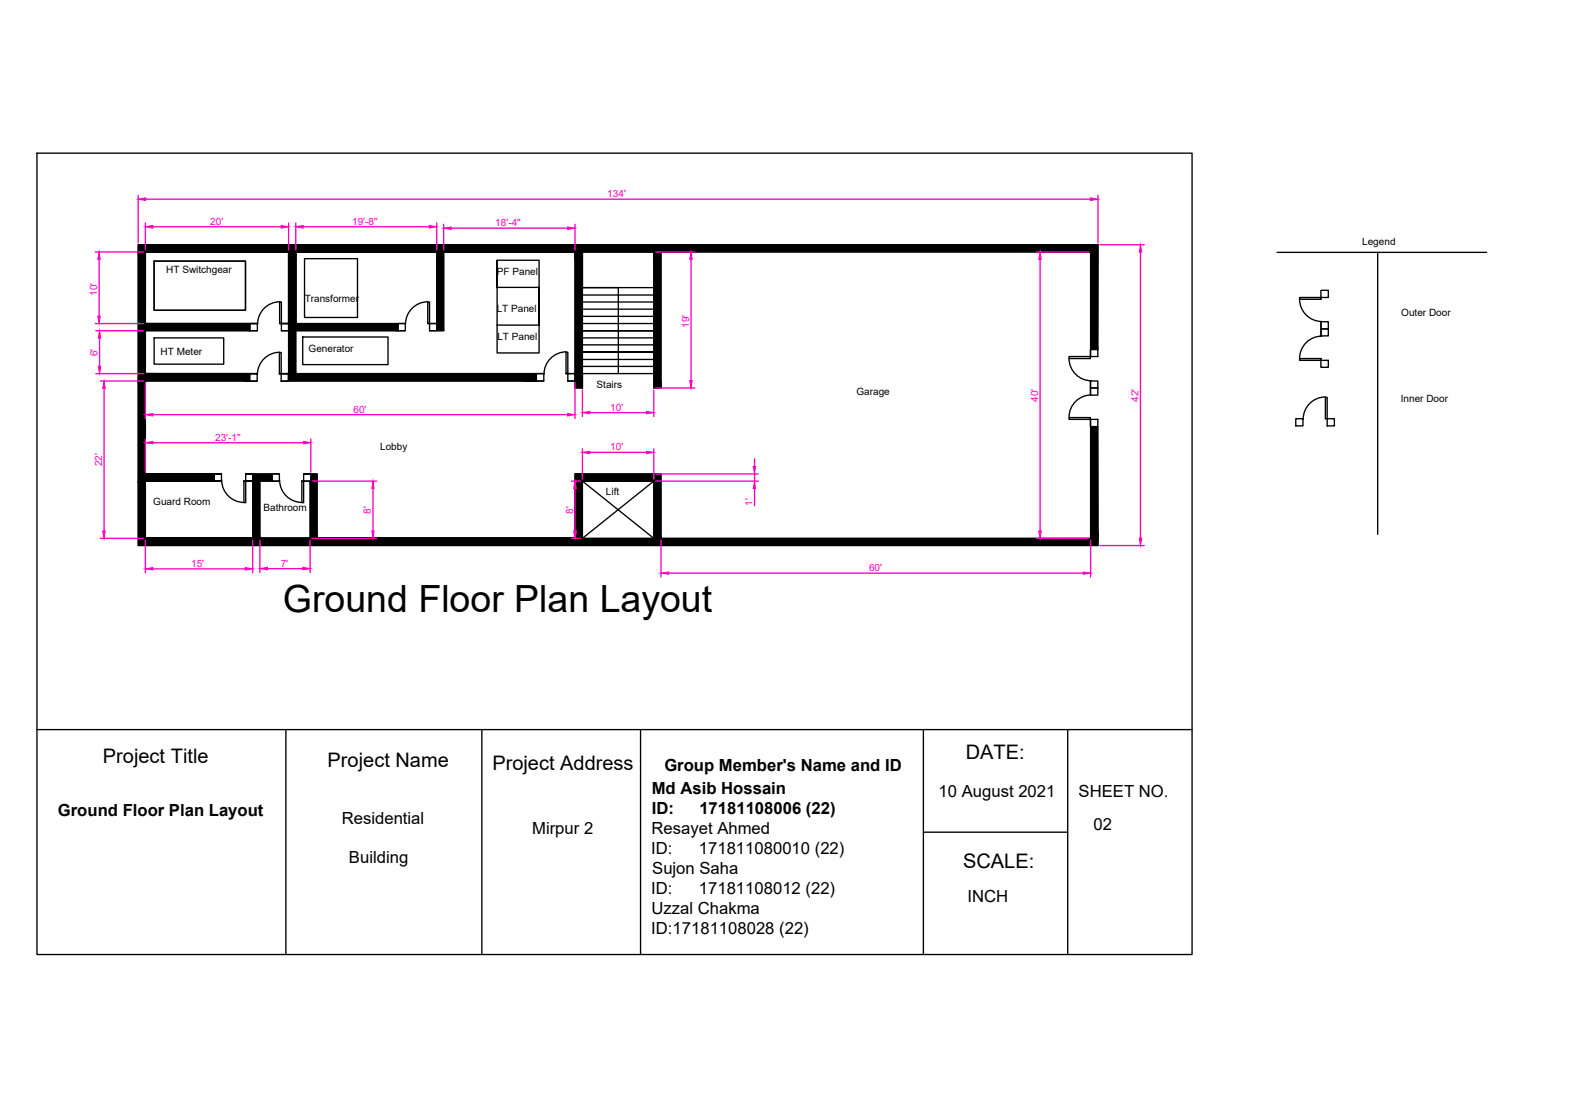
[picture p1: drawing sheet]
<svg xmlns="http://www.w3.org/2000/svg" width="297mm" height="210mm" viewBox="0 0 297 210" stroke-linecap="round" stroke-linejoin="round" font-family="sans-serif">
<!-- layer: PDF_hatces -->
<g fill="#000" stroke="#000" stroke-width=".19">
<path d="M26.1 47.5l1.3 13.5v-13.5zM26.1 47.5l1.3 13.5h-1.3z"/>
<path d="M54.4 47.5l1.4 13.5v-13.5zM54.4 47.5l1.4 13.5h-1.4z"/>
<path d="M82.4 47.5l1.3 14.9v-14.9zM82.4 47.5l1.3 14.9h-1.3z"/>
<path d="M108.4 47.5l1.4 25.7v-25.7zM108.4 47.5l1.4 25.7h-1.4z"/>
<path d="M123.3 47.5l1.4 25.7v-25.7zM123.3 47.5l1.4 25.7h-1.4z"/>
<path d="M26.1 46.2l181 1.3v-1.3zM26.1 46.2l181 1.3h-181z"/>
<path d="M205.7 47.5l1.3 18.4 .1-18.4zM205.7 47.5l1.3 18.4h-1.3z"/>
<path d="M26.1 62.4l1.3 8.1v-8.1zM26.1 62.4l1.3 8.1h-1.3z"/>
<path d="M26.1 71.9l1.3 17.5v-17.5zM26.1 71.9l1.3 17.5h-1.3z"/>
<path d="M26.1 70.5l21 1.4v-1.4zM26.1 70.5l21 1.4h-21z"/>
<path d="M26.1 61l21 1.4v-1.4zM26.1 61l21 1.4h-21z"/>
<path d="M54.4 62.4l1.4 8.1v-8.1zM54.4 62.4l1.4 8.1h-1.4z"/>
<path d="M54.4 61l20.7 1.4v-1.4zM54.4 61l20.7 1.4h-20.7z"/>
<path d="M54.4 70.5h46.8zM54.4 70.5h46.8z"/>
<path d="M54.4 70.5l46.8 1.4v-1.4zM54.4 70.5l46.8 1.4h-46.8z"/>
<path d="M26.1 90.7l1.3 10.8v-10.8zM26.1 90.7l1.3 10.8h-1.3z"/>
<path d="M26.1 89.4l14.3 1.3v-1.3zM26.1 89.4l14.3 1.3h-14.3z"/>
<path d="M47.7 90.7l1.3 10.8v-10.8zM47.7 90.7l1.3 10.8h-1.3z"/>
<path d="M47.7 89.4l3.6 1.3v-1.3zM47.7 89.4l3.6 1.3h-3.6z"/>
<path d="M58.6 89.4l1.2 1.3v-1.3zM58.6 89.4l1.2 1.3h-1.2z"/>
<path d="M58.5 90.7l1.3 10.8v-10.8zM58.5 90.7l1.3 10.8h-1.3z"/>
<path d="M108.4 90.7l1.4 10.8v-10.8zM108.4 90.7l1.4 10.8h-1.4z"/>
<path d="M108.4 89.4l16.3 1.3v-1.3zM108.4 89.4l16.3 1.3h-16.3z"/>
<path d="M123.3 90.7l1.4 10.8v-10.8zM123.3 90.7l1.4 10.8h-1.4z"/>
<path d="M205.7 80.4l1.4 21.1-.1-21.1zM205.7 80.4l1.4 21.1h-1.4z"/>
<path d="M26.1 101.5l181 1.4v-1.4zM26.1 101.5l181 1.4h-181z"/>
</g>
<!-- layer: PDF_0 -->
<g fill="none" stroke="#000" stroke-width=".25">
<path d="M7 28.9h217.8v151.1h-217.8zM27.4 58.3v-10.8h27h-27v13.5M27.4 46.2h95.9M43.6 47.5h8.1M82.4 47.5h-26.6h26.6M82.4 47.5v13.5h-1.7M83.7 47.5v14.9h-2.7M108.4 47.5h-24.7h24.7M108.4 47.5v25.7h1.4M109.8 54.2h6.8v16.3M109.8 55.6h13.5M109.8 57h13.5"/>
<path d="M109.8 58.3h13.5M109.8 59.7h13.5M124.7 47.5v25.7h-1.4v-25.7h-13.5v6.7h13.5M27.4 61h21.2zM48.5 71.9h-21.1v17.5h14.4h-14.4M48.5 62.4h-21.1v8.1h21.1h-21.1h2.3M53 71.9h49.6M53.1 62.4h1.3M54.4 61h-1.7h1.7v-13.5v23h-1.7h1.7M55.8 61v-13.5v13.5M55.8 61h20.6M76.4 62.4h-20.6v8.1h46.8"/>
<path d="M106.8 70.5h1.6M107.1 71.9h1.3M109.8 66.4h13.5zM109.8 61h13.5M109.8 63.7h13.5M109.8 65h13.5M109.8 66.4h13.5M109.8 67.8h13.5M109.8 69.1h13.5M123.3 62.4h-13.5h13.5M205.7 79.1v22.4h-81v-12.1h-16.3v12.1h-48.6h48.6h-48.6v-12.1h-1.3M205.7 67.2v-19.7h-95.9v25.7v-2.7h13.5"/>
<path d="M205.7 71.8v2.8M207 65.9l.1-19.7h-181v56.7h181l-.1-22.5M249.2 60.6v2.8M27.4 90.7h14.4h-14.4v10.8h20.3h-20.3M47.7 90.7h-1.7h1.7M47.7 89.4h-1.4h6.4M47.7 90.7v10.8M52.7 90.7h-3.7v10.8M56.9 90.7h1.6v10.8h-9.5h9.5M57.3 89.4h1.2h-1.2M109.8 90.7h13.5v10.8h-13.5zM58.5 101.5h-9.5h9.5"/>
<path d="M109.8 101.5l13.5-10.8h-13.5l13.5 10.8M7 137.6h217.8M53.9 137.6v42.4M90.9 137.6v42.4M120.8 137.6v42.4M174.1 137.6v42.4M201.4 137.6v42.4M174.1 156.9h27.3"/>
</g>
<!-- layer: PDF_Doors -->
<g fill="none" stroke="#000" stroke-width=".25">
<path d="M29.1 49.2h17.2v9.3h-17.2zM52.7 57h.4v4h-.4zM52.8 56.9a4.2 4.2 0 0 0-4.2 4.2M80.7 57h.3v4h-.3zM80.7 56.9a4.2 4.2 0 0 0-4.2 4.2M245.1 56.1h4v.3h-4zM245.1 56.4a4.2 4.2 0 0 0 4.2 4.2M249.1 54.8h1.4v1.3h-1.4zM47.1 70.5h1.4v1.4h-1.4zM47.1 61h1.4v1.4h-1.4zM52.7 66.5h.3v4h-.3zM52.8 66.4a4.2 4.2 0 0 0-4.3 4.2"/>
<path d="M53 70.5h1.4v1.4h-1.4zM53.1 61h1.3v1.4h-1.3zM75.1 61h1.3v1.4h-1.3zM81 61h1.4v1.4h-1.4zM101.2 70.5h1.4v1.4h-1.4zM106.8 66.4h.3v4.1h-.3zM106.8 66.4a4.2 4.2 0 0 0-4.2 4.2M107.1 70.5h1.3v1.4h-1.3zM201.6 67.2h4v.4h-4zM201.6 67.6a4.2 4.2 0 0 0 4.2 4.2M201.6 78.8h4v.3h-4zM205.6 65.9h1.4v1.3h-1.4z"/>
<path d="M205.6 71.9h1.4v1.3h-1.4zM205.6 79.1h1.4v1.3h-1.4zM205.6 73.2h1.4v1.3h-1.4zM205.8 74.5a4.2 4.2 0 0 0-4.2 4.2M244.4 79h1.3v1.3h-1.3zM245.1 67.6h4v.4h-4zM249.1 60.7h1.4v1.3h-1.4zM249.1 68h1.4v1.3h-1.4zM249.1 62h1.4v1.3h-1.4zM249.3 63.4a4.2 4.2 0 0 0-4.2 4.2M250 74.9h.3v4.1h-.3zM250 74.9a4.2 4.2 0 0 0-4.2 4.2"/>
<path d="M250.3 79h1.4v1.3h-1.4zM40.4 89.4h1.4v1.3h-1.4zM41.8 90.5a4.2 4.2 0 0 0 4.2 4.3M46 90.7h.3v4.1h-.3zM46.3 89.4h1.4v1.3h-1.4zM51.3 89.4h1.4v1.3h-1.4zM52.7 90.5a4.2 4.2 0 0 0 4.2 4.3M56.9 90.7h.4v4.1h-.4zM57.3 89.4h1.3v1.3h-1.3z"/>
</g>
<!-- layer: PDF_blocks -->
<path d="M29.1 49.2h17.2v9.3h-17.2zM57.4 48.8h10v11.1h-10zM93.8 49.1v17.5h7.9v-17.5h-7.9v5.1h7.9v7.1h-7.9M29.1 63.7h13.1v5h-13.1zM57.1 63.6h16.1v5.2h-16.1z" fill="none" stroke="#000" stroke-width=".25"/>
<!-- layer: PDF_diemnsion -->
<g fill="none" stroke="#ff00bf" stroke-width=".25">
<path d="M26.1 36.8v9M27.5 37.6h178.1M207.1 36.8v9M18 47.5h9M18.7 48.9v10.7M27.4 42.1v5M28.8 42.8h24.2M54.4 42.1v5M55.8 42.1v5M57.2 42.8h23.8M82.4 42.1v5M83.7 42.3v4.8"/>
<path d="M85.1 43h21.9M108.4 42.3v4.8M123.7 47.5h7.3M130.3 48.9v22.9M195.4 47.5h9.9M196.2 48.9v51.2M207.4 46.2h8.4M215.1 47.6v53.9M18 61h9M18.1 62.4h8.9M18.1 70.5h8.9M18.8 63.8v5.3"/>
<path d="M18.9 71.9h8.1M19.6 73.3v26.8M27.4 72.2v6.7M28.8 78.2h78.2M108.4 72.2v6.7M109.8 73.5v5M111.2 77.8h10.7M123.3 73.5v5M123.7 73.2h7.3M27.4 82.8v6.2M28.8 83.5h28.4M58.6 82.8v6.2"/>
<path d="M59 90.7h12.1M70.3 92.1v8M107.8 90.7h1.7M108.4 92.1v8M109.8 84.6v5.8M111.2 85.3h10.7M123.3 84.6v5.8M123.7 90.7h19.3M123.7 89.4h19.3M142.3 86.5v1.5M142.3 89.4v1.3M142.3 92.1v3.3"/>
<path d="M18.9 101.5h8.1M27.4 101.9v6.1M28.8 107.3h17.5M47.7 101.9v6.1M49 101.9v6.1M50.4 107.2h6.7M58.5 101.9v6.1M58.8 101.5h12.3M107.8 101.5h1.7M124.7 101.9v6.9M126.1 108.1h78.2M195.4 101.5h9.9"/>
<path d="M205.7 101.9v6.9M207.4 102.9h8.4"/>
</g>
<g fill="#ff00bf" stroke="#ff00bf" stroke-width=".19">
<path d="M18.7 47.5l.2 1.4h-.5z"/>
<path d="M18.4 59.6h.5l-.2 1.4z"/>
<path d="M18.8 62.4l.2 1.4h-.5z"/>
<path d="M18.5 69.1h.5l-.2 1.4z"/>
<path d="M19.6 71.9l.2 1.4h-.4z"/>
<path d="M19.4 100.1h.4l-.2 1.4z"/>
<path d="M27.4 107.3l1.4-.3v.5z"/>
<path d="M46.3 107l1.4 .3-1.4 .2z"/>
<path d="M49 107.2l1.4-.2v.5z"/>
<path d="M57.1 107l1.4 .2-1.4 .3z"/>
<path d="M70.3 90.7l.3 1.4h-.5z"/>
<path d="M70.1 100.1h.5l-.3 1.4z"/>
<path d="M27.4 83.5l1.4-.3v.5z"/>
<path d="M57.2 83.2l1.4 .3-1.4 .2z"/>
<path d="M27.4 78.2l1.4-.2v.5z"/>
<path d="M107 78l1.4 .2-1.4 .3z"/>
<path d="M108.4 90.7l.3 1.4h-.5z"/>
<path d="M108.2 100.1h.5l-.3 1.4z"/>
<path d="M109.8 85.3l1.4-.2v.5z"/>
<path d="M121.9 85.1l1.4 .2-1.4 .3z"/>
<path d="M26.1 37.6l1.4-.3v.5z"/>
<path d="M205.6 37.3l1.5 .3-1.5 .2z"/>
<path d="M215.1 46.2l.2 1.4h-.4z"/>
<path d="M214.9 101.5h.4l-.2 1.4z"/>
<path d="M130.3 47.5l.2 1.4h-.4z"/>
<path d="M130.1 71.8h.4l-.2 1.4z"/>
<path d="M55.8 42.8l1.4-.3v.5z"/>
<path d="M81 42.5l1.4 .3-1.4 .2z"/>
<path d="M27.4 42.8l1.4-.3v.5z"/>
<path d="M53 42.5l1.4 .3-1.4 .2z"/>
<path d="M83.7 43l1.4-.2v.5z"/>
<path d="M107 42.8l1.4 .2-1.4 .3z"/>
<path d="M142.1 88h.4l-.2 1.4z"/>
<path d="M142.3 90.7l.2 1.4h-.4z"/>
<path d="M109.8 77.8l1.4-.2v.4z"/>
<path d="M121.9 77.6l1.4 .2-1.4 .2z"/>
<path d="M196.2 47.5l.2 1.4h-.5z"/>
<path d="M195.9 100.1h.5l-.2 1.4z"/>
<path d="M124.7 108.1l1.4-.2v.4z"/>
<path d="M204.3 107.9l1.4 .2-1.4 .2z"/>
</g>
<!-- layer: PDF_hatces -->
<path d="M240.9 47.6h39.5M259.8 47.6v53.2" fill="none" stroke="#000" stroke-width=".25"/>
<text font-size="7.1" x="53.4" y="115.4">Ground Floor Plan Layout</text>
<g font-size="3.8">
<text x="19.4" y="144">Project Title</text>
<text x="182.1" y="143.2">DATE:</text>
<text x="61.8" y="144.6">Project Name</text>
<text x="92.9" y="145.3">Project Address</text>
<text x="181.6" y="163.7">SCALE:</text>
</g>
<g font-size="3.1">
<text x="122.9" y="149.7">Md Asib Hossain</text>
<text x="125.3" y="145.5">Group Member's Name and ID</text>
<text x="10.9" y="154">Ground Floor Plan Layout</text>
<text x="64.5" y="155.3">Residential</text>
<text x="122.9" y="153.5">ID:</text>
<text x="131.9" y="153.5">17181108006 (22)</text>
<text x="177" y="150.4">10 August 2021</text>
<text x="203.4" y="150.4">SHEET NO.</text>
<text x="100.4" y="157.2">Mirpur 2</text>
<text x="122.8" y="161">ID:</text>
<text x="122.9" y="157.2">Resayet Ahmed</text>
<text x="131.8" y="161">171811080010 (22)</text>
<text x="206.2" y="156.6">02</text>
<text x="65.8" y="162.7">Building</text>
<text x="123" y="164.8">Sujon Saha</text>
<text x="122.8" y="168.6">ID:</text>
<text x="122.9" y="172.4">Uzzal Chakma</text>
<text x="131.8" y="168.6">17181108012 (22)</text>
<text x="182.4" y="170.1">INCH</text>
<text x="122.8" y="176.2">ID:17181108028 (22)</text>
</g>
<g font-size="1.9" fill="#ff00bf">
<text x="114.5" y="37.2">134'</text>
<text x="39.7" y="42.4">20'</text>
<text x="66.4" y="42.4">19'-8&quot;</text>
<text x="93.4" y="42.6">18'-4&quot;</text>
<text x="18.3" y="55.8" transform="rotate(-90 18.3 55.8)">10'</text>
<text x="129.9" y="61.8" transform="rotate(-90 129.9 61.8)">19'</text>
<text x="18.4" y="67.2" transform="rotate(-90 18.4 67.2)">6'</text>
<text x="66.7" y="77.8">60'</text>
<text x="115.1" y="77.5">10'</text>
<text x="195.8" y="75.7" transform="rotate(-90 195.8 75.7)">40'</text>
<text x="214.7" y="75.7" transform="rotate(-90 214.7 75.7)">42'</text>
<text x="40.6" y="83.1">23'-1&quot;</text>
<text x="19.3" y="87.9" transform="rotate(-90 19.3 87.9)">22'</text>
<text x="115.1" y="84.9">10'</text>
<text x="141.9" y="95.4" transform="rotate(-90 141.9 95.4)">1'</text>
<text x="70" y="96.9" transform="rotate(-90 70 96.9)">8'</text>
<text x="108.1" y="96.9" transform="rotate(-90 108.1 96.9)">8'</text>
<text x="36.1" y="106.9">15'</text>
<text x="52.9" y="106.9">7'</text>
<text x="163.9" y="107.8">60'</text>
</g>
<g font-size="1.9">
<text x="256.9" y="46.1">Legend</text>
<text x="31.4" y="51.4">HT Switchgear</text>
<text x="93.7" y="51.8">PF Panel</text>
<text x="57.5" y="57">Transformer</text>
<text x="93.7" y="58.8">LT Panel</text>
<text x="264.3" y="59.6">Outer Door</text>
<text x="93.8" y="64.1">LT Panel</text>
<text x="30.3" y="66.9">HT Meter</text>
<text x="58.2" y="66.5">Generator</text>
<text x="112.5" y="73.1">Stairs</text>
<text x="161.5" y="74.5">Garage</text>
<text x="264.2" y="75.8">Inner Door</text>
<text x="71.7" y="84.8">Lobby</text>
<text x="28.9" y="95.2">Guard Room</text>
<text x="114.3" y="93.3">Lift</text>
<text x="49.7" y="96.3">Bathroom</text>
</g>
</svg>
